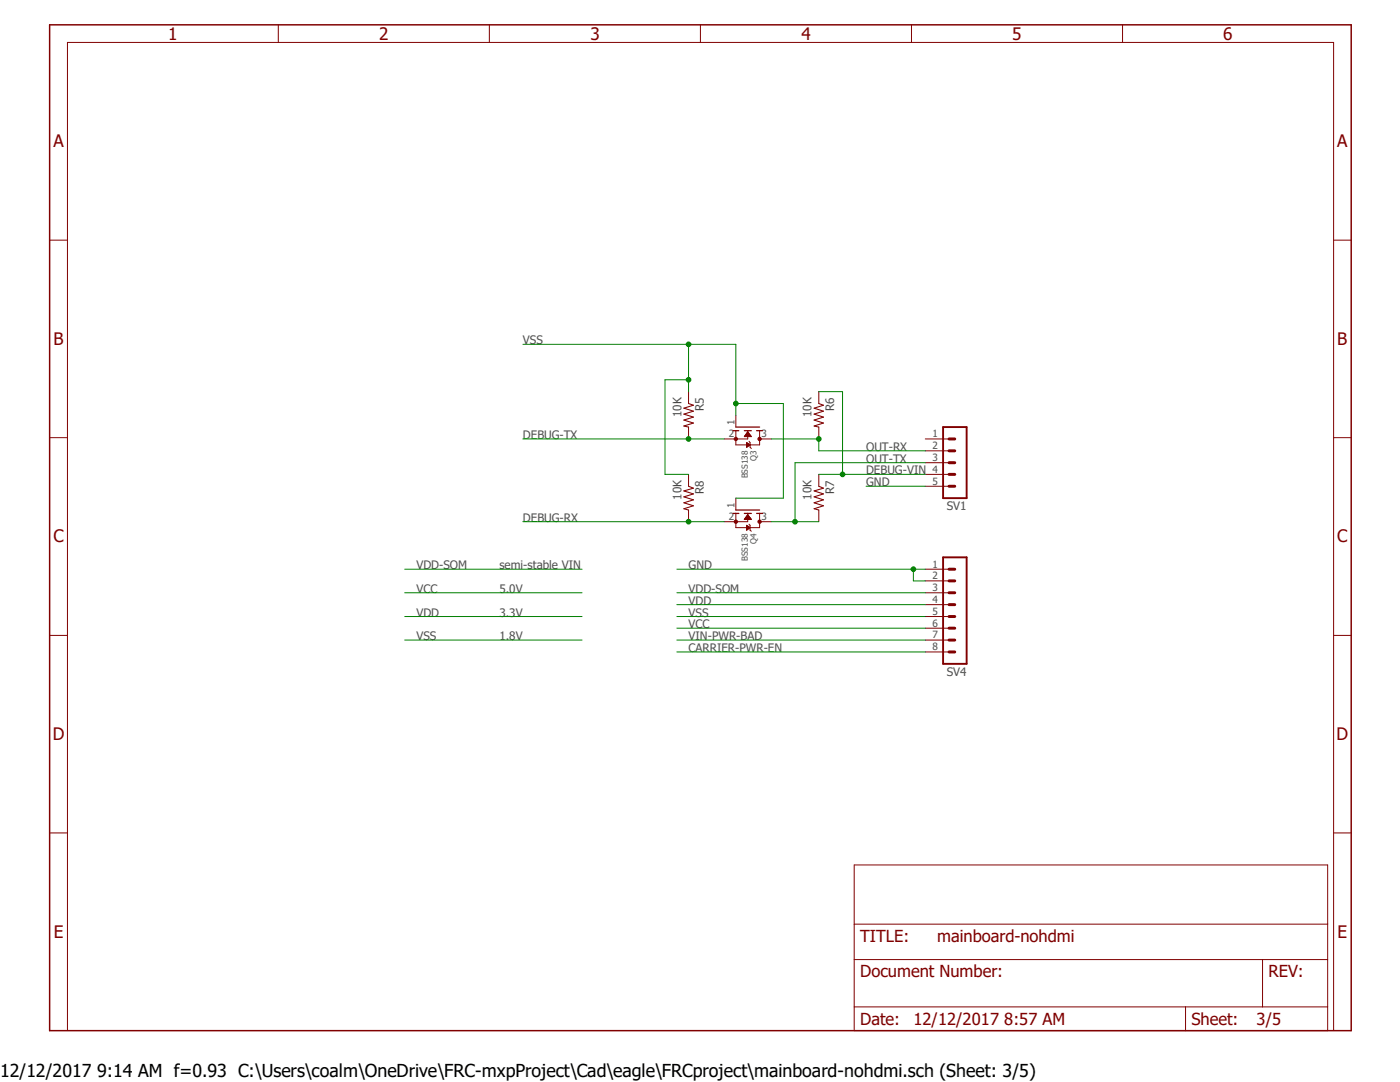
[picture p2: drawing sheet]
<svg xmlns="http://www.w3.org/2000/svg" width="279mm" height="216mm" viewBox="0 0 279 216" stroke-linecap="round" stroke-linejoin="round" font-family="sans-serif">
<path d="M9.4 4.7l260.6 201.5M270 4.7l-260.6 201.5" fill="none" stroke="#fff" stroke-width=".2"/>
<path d="M9.9 5h259.8v200.7h-259.8z" fill="none" stroke="#800000" stroke-width=".3"/>
<g fill="none" stroke="#800000" stroke-width=".2">
<path d="M55.5 5v3.5M97.7 5v3.5M139.8 5v3.5M181.9 5v3.5M224 5v3.5M9.9 47.9h3.6M266.1 47.9h3.6M9.9 87.3h3.6M146.9 85.9v2.9h4.7v-2.9M149.2 85.9v1.7h-2.3M149.5 88.1l.2 .2v.9l.2 .3M266.1 87.3h3.6"/>
<path d="M9.9 126.8h3.6M266.1 126.8h3.6M9.9 166.2h3.6M170.5 172.6h94.5v33.1h-94.5zM266.1 166.2h3.6M170.5 191.5h94.5M170.5 184.4h94.5M252 191.5v9.4M13.5 205.7v-197.2h252.6v197.2M170.5 200.9h94.5M236.6 200.9v4.8"/>
</g>
<path d="M146.3 85.9h1.1M146.9 85.2h4.7M148.5 85.9h1.4M151 85.9h1.2" fill="none" stroke="#800000" stroke-width=".25"/>
<circle cx="146.9" cy="87.6" r=".33" fill="#800000"/>
<circle cx="146.9" cy="87.6" r=".33" fill="none" stroke="#800000" stroke-width=".2"/>
<circle cx="151.6" cy="87.6" r=".33" fill="#800000"/>
<g fill="none" stroke="#800000" stroke-width=".2">
<path d="M137.4 78.1v2.4M163.4 78.1v2.4M137.4 85.2v2.4M144.5 87.6h2.4M146.9 82.8v2.4M148.6 87h1.3M148.6 87h1.2M148.7 86.9h1.1M148.8 86.8h.9M148.8 86.7h.8M148.9 86.7h.7M148.9 86.6h.6"/>
<path d="M149 86.5h.5M149 89.2h.1M149 89.1h.2M149 89h.4M149 88.9h.5M149 88.9h.6M149 88.8h.7M149 88.7h.6M149 88.6h.5M149 88.5h.4M149 88.4h.2M149.1 86.4h.3"/>
<path d="M149.2 86.3h.1M149.2 86.2l.7 .9h-1.4zM149.2 86.2h.1M149.7 88.8l-.7-.5v.9M149.7 88.8l-.7 .4M151.6 87.6h2.4M163.4 85.2v2.4M146.9 102.4v2.9h4.7v-2.9M149.2 102.4v1.7h-2.3M149.5 104.6l.2 .2v1l.2 .2"/>
<circle cx="151.6" cy="87.6" r=".33"/>
</g>
<path d="M137.4 80.5l1 .4-1.9 .5 1.9 .6-1.9 .6 1.9 .6-1.9 .6 1.9 .6-1.9 .6 .9 .2M163.4 80.5l.9 .4-1.8 .5 1.8 .6-1.8 .6 1.8 .6-1.8 .6 1.8 .6-1.8 .6 .9 .2" fill="none" stroke="#800000" stroke-width=".21"/>
<path d="M146.3 102.4h1.1M146.9 101.8h4.7M148.5 102.4h1.4M151 102.4h1.2" fill="none" stroke="#800000" stroke-width=".25"/>
<circle cx="146.9" cy="104.1" r=".33" fill="#800000"/>
<circle cx="146.9" cy="104.1" r=".33" fill="none" stroke="#800000" stroke-width=".2"/>
<circle cx="151.6" cy="104.1" r=".33" fill="#800000"/>
<g fill="none" stroke="#800000" stroke-width=".2">
<path d="M137.4 94.7v2.3M146.9 99.4v2.4M163.4 94.7v2.3M184.7 87.6h4.7M184.7 90h4.7M184.7 92.3h4.7M184.7 94.7h4.7M184.7 97h4.7M137.4 101.8v2.3M144.5 104.1h2.4M148.6 103.5h1.3M148.7 103.5h1.1"/>
<path d="M148.7 103.4h1M148.8 103.3h.9M148.8 103.3h.8M148.9 103.2h.7M149 103.1h.5M149 104.8l.7 .5-.7 .5zM149 105.7h.1M149 105.7h.2M149 105.6h.3M149 105.5h.4M149 105.4h.5M149 105.3h.6"/>
<path d="M149 105.2h.5M149 105.1h.4M149 105h.3M149 104.9h.2M149 104.9h.1M149 103h.4M149.1 102.9h.3M149.1 102.8h.3M149.2 102.7h.1M149.2 102.7l.7 .9h-1.4zM151.6 104.1h2.4M163.4 101.8v2.3"/>
<path d="M184.7 113.6h4.7M184.7 115.9h4.7M184.7 118.3h4.7M184.7 120.6h4.7M184.7 123h4.7M184.7 125.3h4.7M184.7 127.7h4.7M184.7 130.1h4.7"/>
<circle cx="151.6" cy="104.1" r=".33"/>
</g>
<path d="M137.4 97l1 .4-1.9 .6 1.9 .6-1.9 .5 1.9 .6-1.9 .6 1.9 .6-1.9 .6 .9 .3M163.4 97l.9 .4-1.8 .6 1.8 .6-1.8 .5 1.8 .6-1.8 .6 1.8 .6-1.8 .6 .9 .3" fill="none" stroke="#800000" stroke-width=".21"/>
<path d="M188.2 85.2h4.7v14.2h-4.7zM188.2 111.2h4.7v21.3h-4.7z" fill="none" stroke="#800000" stroke-width=".38"/>
<g fill="none" stroke="#800000" stroke-width=".59">
<path d="M189.4 92.3h1.1M189.4 90h1.1M189.4 87.6h1.1M189.4 97h1.1M189.4 94.7h1.1M189.4 118.3h1.1M189.4 115.9h1.1M189.4 113.6h1.1M189.4 123h1.1M189.4 120.6h1.1M189.4 130.1h1.1M189.4 127.7h1.1"/>
<path d="M189.4 125.3h1.1"/>
</g>
<path d="M137.4 68.7v9.4M137.4 75.8h-4.7v18.9h4.7" fill="none" stroke="#008000" stroke-width=".2"/>
<circle cx="137.4" cy="75.8" r=".46" fill="#008000"/>
<g fill="none" stroke="#008000" stroke-width=".2">
<path d="M146.9 68.7v14.1M146.9 80.5h9.4"/>
<circle cx="137.4" cy="75.8" r=".46"/>
</g>
<circle cx="146.9" cy="80.5" r=".46" fill="#008000"/>
<g fill="none" stroke="#008000" stroke-width=".2">
<path d="M104.4 68.7h42.5M156.3 80.5v18.9h-9.4"/>
<circle cx="146.9" cy="80.5" r=".46"/>
</g>
<circle cx="137.4" cy="68.7" r=".46" fill="#008000"/>
<g fill="none" stroke="#008000" stroke-width=".2">
<path d="M163.4 78.1h4.7v16.6M163.4 94.7h21.3M80.8 127.7h35.4M135.1 123h49.6"/>
<circle cx="137.4" cy="68.7" r=".46"/>
</g>
<circle cx="168.1" cy="94.7" r=".46" fill="#008000"/>
<g fill="none" stroke="#008000" stroke-width=".2">
<path d="M137.4 87.6h7.1"/>
<circle cx="168.1" cy="94.7" r=".46"/>
</g>
<circle cx="137.4" cy="87.6" r=".46" fill="#008000"/>
<g fill="none" stroke="#008000" stroke-width=".2">
<path d="M104.4 87.6h33M172.8 97h11.9M135.1 113.6h49.6M182.3 113.6v2.3h2.4"/>
<circle cx="137.4" cy="87.6" r=".46"/>
</g>
<circle cx="182.3" cy="113.6" r=".46" fill="#008000"/>
<g fill="none" stroke="#008000" stroke-width=".2">
<path d="M154 87.6h9.4v2.4h21.3"/>
<circle cx="182.3" cy="113.6" r=".46"/>
</g>
<circle cx="163.4" cy="87.6" r=".46" fill="#008000"/>
<g fill="none" stroke="#008000" stroke-width=".2">
<path d="M184.7 92.3h-26v11.8M154 104.1h9.4"/>
<circle cx="163.4" cy="87.6" r=".46"/>
</g>
<circle cx="158.7" cy="104.1" r=".46" fill="#008000"/>
<g fill="none" stroke="#008000" stroke-width=".2">
<path d="M80.8 118.3h35.4M80.8 113.6h35.4M135.1 118.3h49.6M137.4 104.1h7.1M80.8 123h35.4M135.1 127.7h49.6M135.1 125.3h49.6M135.1 120.6h49.6M135.1 130.1h49.6"/>
<circle cx="158.7" cy="104.1" r=".46"/>
</g>
<circle cx="137.4" cy="104.1" r=".46" fill="#008000"/>
<g fill="none" stroke="#008000" stroke-width=".2">
<path d="M104.4 104.1h33"/>
<circle cx="137.4" cy="104.1" r=".46"/>
</g>
<text font-size="3.6" x="0" y="214.9">12/12/2017 9:14 AM f=0.93 C:\Users\coalm\OneDrive\FRC-mxpProject\Cad\eagle\FRCproject\mainboard-nohdmi.sch (Sheet: 3/5)</text>
<g font-size="3.4" fill="#800000">
<text x="33.6" y="7.9">1</text>
<text x="75.7" y="7.9">2</text>
<text x="117.8" y="7.9">3</text>
<text x="159.9" y="7.9">4</text>
<text x="202" y="7.9">5</text>
<text x="244.1" y="7.9">6</text>
<text x="10.7" y="29.4">A</text>
<text x="266.9" y="29.4">A</text>
<text x="10.7" y="68.8">B</text>
<text x="266.9" y="68.8">B</text>
<text x="10.7" y="108.2">C</text>
<text x="266.9" y="108.2">C</text>
<text x="10.5" y="147.7">D</text>
<text x="266.7" y="147.7">D</text>
<text x="10.8" y="187.1">E</text>
<text x="267" y="187.1">E</text>
</g>
<g font-size="3.3" fill="#800000">
<text x="171.7" y="188">TITLE:</text>
<text x="187" y="188">mainboard-nohdmi</text>
<text x="171.7" y="195">Document Number:</text>
<text x="253.2" y="195">REV:</text>
<text x="171.7" y="204.5">Date:</text>
<text x="182.3" y="204.5">12/12/2017 8:57 AM</text>
<text x="237.8" y="204.5">Sheet:</text>
<text x="250.8" y="204.5">3/5</text>
</g>
<g font-size="2.3" fill="#505050">
<text x="104.4" y="68.7">VSS</text>
<text x="136" y="83.2" transform="rotate(-90 136 83.2)">10K</text>
<text x="140.5" y="82" transform="rotate(-90 140.5 82)">R5</text>
<text x="162" y="83.2" transform="rotate(-90 162 83.2)">10K</text>
<text x="166.5" y="82" transform="rotate(-90 166.5 82)">R6</text>
<text x="104.4" y="87.6">DEBUG-TX</text>
<text x="172.9" y="90">OUT-RX</text>
<text x="172.9" y="94.7">DEBUG-VIN</text>
<text x="172.9" y="92.3">OUT-TX</text>
<text x="136" y="99.7" transform="rotate(-90 136 99.7)">10K</text>
<text x="140.5" y="98.6" transform="rotate(-90 140.5 98.6)">R8</text>
<text x="162" y="99.7" transform="rotate(-90 162 99.7)">10K</text>
<text x="166.5" y="98.6" transform="rotate(-90 166.5 98.6)">R7</text>
<text x="172.9" y="97">GND</text>
<text x="188.9" y="101.8">SV1</text>
<text x="104.4" y="104.1">DEBUG-RX</text>
<text x="83.1" y="113.6">VDD-SOM</text>
<text x="99.7" y="113.6">semi-stable VIN</text>
<text x="137.4" y="113.6">GND</text>
<text x="83.1" y="118.3">VCC</text>
<text x="99.7" y="118.3">5.0V</text>
<text x="137.4" y="118.3">VDD-SOM</text>
<text x="83.1" y="123">VDD</text>
<text x="99.7" y="123">3.3V</text>
<text x="137.4" y="123">VSS</text>
<text x="137.4" y="125.4">VCC</text>
<text x="137.4" y="120.7">VDD</text>
<text x="83.1" y="127.7">VSS</text>
<text x="99.7" y="127.7">1.8V</text>
<text x="137.4" y="127.7">VIN-PWR-BAD</text>
<text x="137.4" y="130.1">CARRIER-PWR-EN</text>
<text x="188.9" y="134.8">SV4</text>
</g>
<g font-size="2" fill="#505050">
<text x="145.5" y="87.2">2</text>
<text x="146.6" y="84.9" transform="rotate(-90 146.6 84.9)">1</text>
<text x="151.9" y="87.2">3</text>
<text x="186.1" y="87.2">1</text>
<text x="186.1" y="89.6">2</text>
<text x="186.1" y="92">3</text>
<text x="186.1" y="94.4">4</text>
<text x="146.6" y="101.4" transform="rotate(-90 146.6 101.4)">1</text>
<text x="186.1" y="96.7">5</text>
<text x="145.5" y="103.8">2</text>
<text x="151.9" y="103.8">3</text>
<text x="186.1" y="113.2">1</text>
<text x="186.1" y="115.6">2</text>
<text x="186.1" y="117.9">3</text>
<text x="186.1" y="120.3">4</text>
<text x="186.1" y="122.7">5</text>
<text x="186.1" y="125.1">6</text>
<text x="186.1" y="127.4">7</text>
<text x="186.1" y="129.8">8</text>
</g>
<g font-size="1.7" fill="#505050">
<text x="149.2" y="95.5" transform="rotate(-90 149.2 95.5)">BSS138</text>
<text x="151" y="92" transform="rotate(-90 151 92)">Q3</text>
<text x="149.2" y="112" transform="rotate(-90 149.2 112)">BSS138</text>
<text x="151" y="108.5" transform="rotate(-90 151 108.5)">Q4</text>
</g>
</svg>
